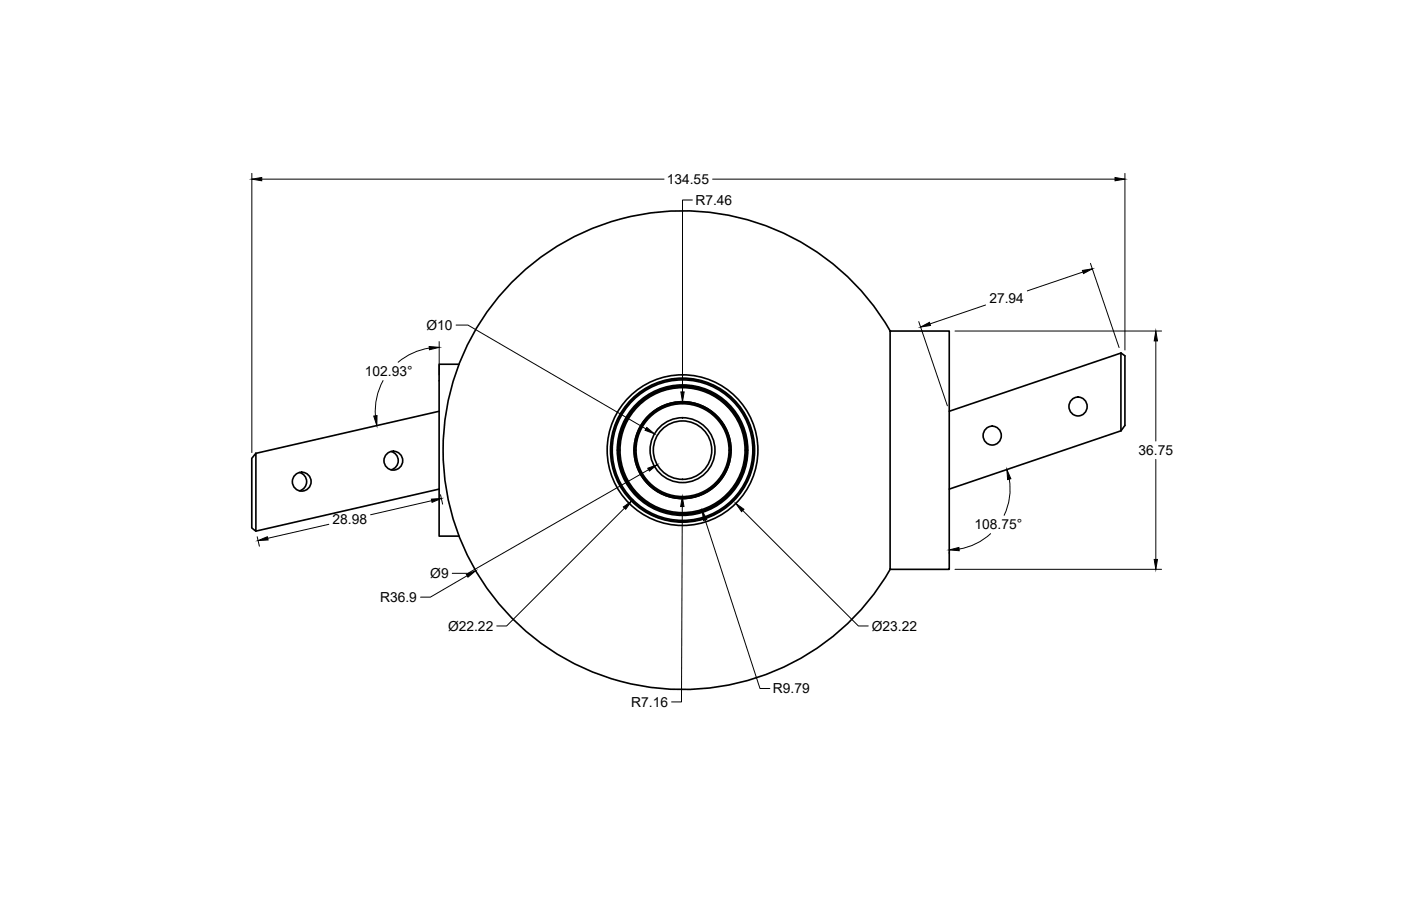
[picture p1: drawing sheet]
<svg xmlns="http://www.w3.org/2000/svg" width="432mm" height="279mm" viewBox="0 0 432 279" stroke-linecap="round" stroke-linejoin="round" font-family="sans-serif">
<!-- layer: Visible -->
<g fill="none" stroke="#000" stroke-width=".51">
<path d="M157 87.8a73.8 73.8 0 0 1 117.4 14.4v73.3a73.8 73.8 0 0 1-108.2 22.5 73.8 73.8 0 0 1-9.2-110.2zM141.5 112.3h-6.2v53h6.2M274.3 102.1h18.3v73.5h-18.3M345.5 108.9v24M345.5 108.9l-52.9 17.9M345.5 108.9l1.2 .8v21.5l-1.2 1.7M78.8 139.8v24l-1.2-1v-21.4zM120.5 139.2a2.92 2.92 0 0 1 2.2 2.9 2.92 2.92 0 0 1-2.2 2.8M135.3 126.8l-56.4 13M345.5 132.9l-52.9 17.9M92.3 145.7a2.92 2.92 0 0 1 2.2 2.8 2.92 2.92 0 0 1-2.2 2.9M135.3 150.8l-56.4 13"/>
<circle cx="210.4" cy="138.8" r="14.3"/>
<circle cx="210.4" cy="138.8" r="20.1"/>
<circle cx="210.4" cy="138.8" r="19.8"/>
<circle cx="210.4" cy="138.8" r="14.9"/>
<circle cx="210.4" cy="138.8" r="23.2"/>
<circle cx="210.4" cy="138.8" r="10"/>
<circle cx="210.4" cy="138.8" r="9"/>
<circle cx="210.4" cy="138.8" r="22.2"/>
<circle cx="210.4" cy="138.8" r="14.6"/>
<circle cx="210.4" cy="138.8" r="19.3"/>
<circle cx="210.4" cy="138.8" r="19.6"/>
<circle cx="210.4" cy="138.8" r="21.7"/>
<circle cx="210.4" cy="138.8" r="22"/>
<circle cx="305.8" cy="134.3" r="2.86"/>
<circle cx="332.3" cy="125.3" r="2.86"/>
<circle cx="93" cy="148.5" r="2.9"/>
<circle cx="121.2" cy="142.1" r="2.9"/>
</g>
<!-- layer: FD_Dimensions -->
<g fill="none" stroke="#000" stroke-width=".31">
<path d="M77.6 53.5v86.1M80.7 55.2h124M219.6 55.2h124.1M346.7 53.5v54.5M213.4 61.7h-3v59.2M283.2 99.2l8.8 26M303.8 94.1l-17.2 5.8M333.8 83.9l-17.2 5.8M336.1 81.2l8.8 26M118.1 117.4a19.7 19.7 0 0 0-2.4 10.8M132.3 107.3a19.7 19.7 0 0 0-9.6 4.4M135.4 105.3v10.3"/>
<path d="M140.6 100.2h3.6l54.9 32.1M294.3 102.1h63.7M356.2 105.1v30.9M133.1 154.4l-18.9 4.4M135.8 152.6l.6 2.9M192.5 156.7l-36.4 36.3h-3M199.9 144.8l-55.7 32h-4.8M210.3 156.2l-.3 60.3h-3M228.9 157.4l35.7 35.6h3M311.1 147.8a18.7 18.7 0 0 1-1.6 11.1M356.2 141.7v30.8M79.3 165.5l.6 2.9"/>
<path d="M101.3 161.7l-18.8 4.3M144 177.5l-11.3 6.7h-3.1M217.3 160.4l16.9 51.9h3.1M294.3 175.6h63.7M305.3 164.6a18.7 18.7 0 0 1-9.7 4.7"/>
</g>
<g fill="#000" stroke="#000" stroke-width=".31">
<path d="M77.6 55.2l3.1-.5v1.1zM343.7 54.7l3 .5-3 .6zM283.7 100.9l2.8-1.5 .3 1zM333.6 83.4l3.1-.5-2.8 1.5zM132.3 106.8l3.1 .3-3 .8zM356.2 102.1l.5 3h-1zM115.2 128.3l1-.1-.1 3.1zM199.3 131.8l2.4 2-2.9-1.1zM209.8 120.9h1.1l-.5 3zM132.9 153.9l3.1-.2-2.8 1.2zM192.1 156.3l2.5-1.8-1.8 2.6zM199.6 144.4l2.9-1.1-2.3 2z"/>
<path d="M210.3 153.2l.5 3h-1zM226.8 155.3l2.5 1.8-.7 .7zM310.3 144.8l1.3 2.8-1 .3zM79.5 166.7l2.9-1.2 .2 1zM143.7 177.1l2.9-1.1-2.4 2zM216.4 157.5l1.4 2.7-.9 .3zM292.6 169.6l3-.8v1zM355.7 172.5h1l-.5 3.1z"/>
</g>
<g font-size="4.3">
<text x="205.5" y="56.7">134.55</text>
<text x="214.3" y="63.2">R7.46</text>
<text x="304.9" y="93.4">27.94</text>
<text x="131.4" y="101.7">Ø10</text>
<text x="112.5" y="116.1">102.93°</text>
<text x="350.9" y="140.3">36.75</text>
<text x="102.5" y="161.7">28.98</text>
<text x="300.4" y="163.3">108.75°</text>
<text x="132.6" y="178.3">Ø9</text>
<text x="117.2" y="185.7">R36.9</text>
<text x="138.1" y="194.5">Ø22.22</text>
<text x="268.7" y="194.5">Ø23.22</text>
<text x="238.2" y="213.8">R9.79</text>
<text x="194.6" y="218">R7.16</text>
</g>
</svg>
